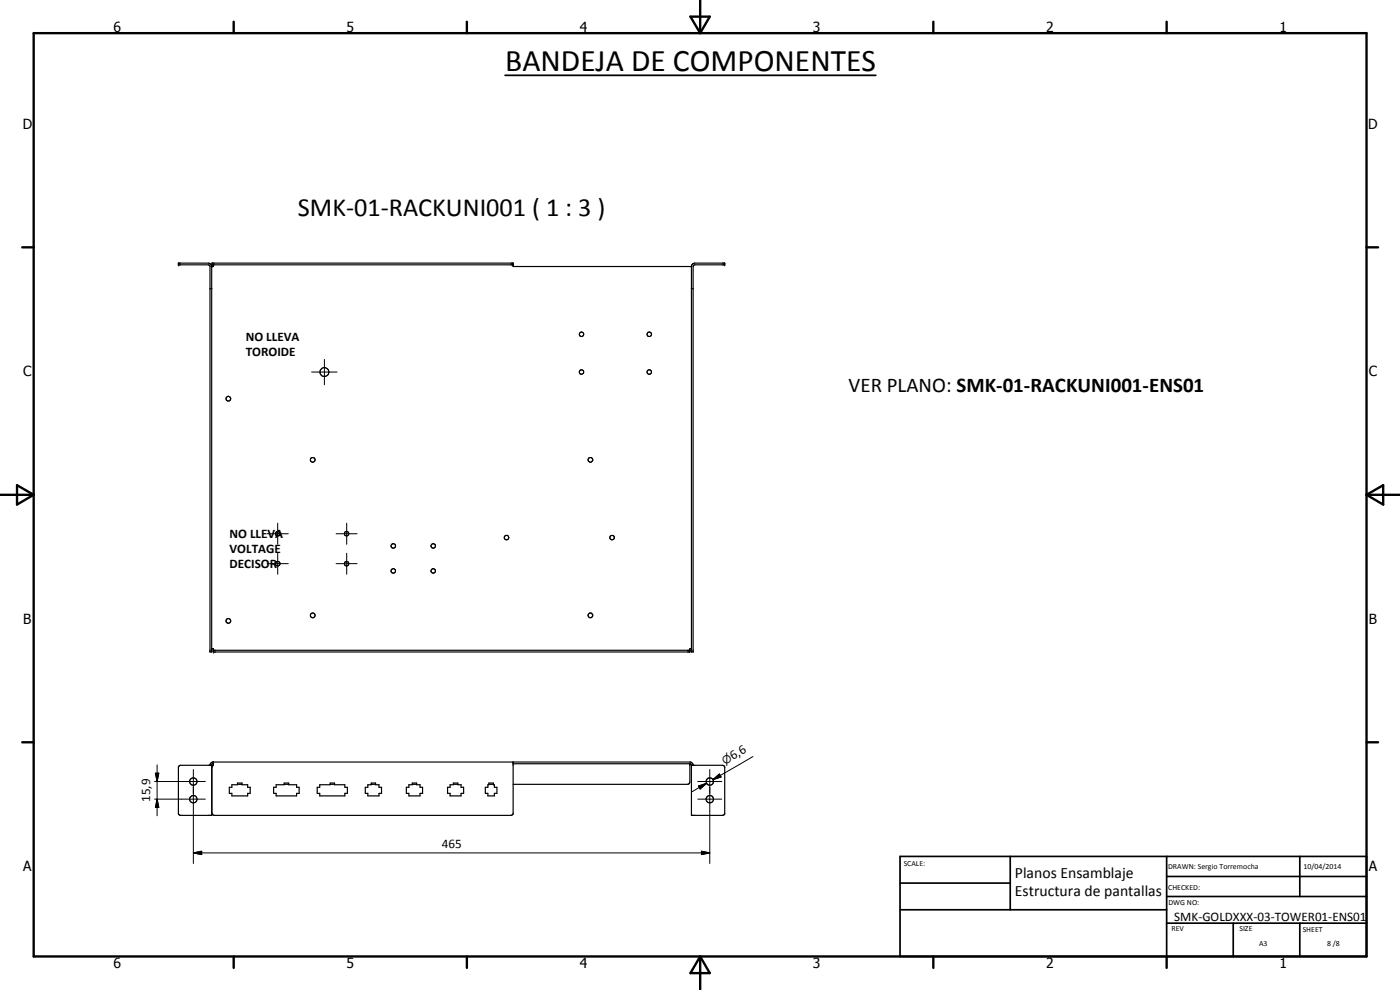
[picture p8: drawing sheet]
<svg xmlns="http://www.w3.org/2000/svg" width="420mm" height="297mm" viewBox="0 0 420 297" stroke-linecap="round" stroke-linejoin="round" font-family="sans-serif">
<g fill="none" stroke="#000" stroke-width=".35">
<path d="M53.5 79h9l.8 .3 .2 .7v115.6h-.5v-115.8l-.5-.3h-9zM64 79.5v.5h-.5M154 79.5h-90.4v-.5h90.4v1h53.5M207.7 79.3l.8-.3h9v.5h-9l-.5 .5v115.6h-.5v-115.6zM63 86.6h.5M207.5 86.6h.5M63.5 194.6h.5v1h143v-1h.5M64 195.1h143M63 229.6l.2-.6 .6-.4h143.5l.5 .4 .2 .6M64 229.2l-.5 .3v15.1h-9.3l-.5-.2-.2-.3v-14l.2-.3 .5-.2h9.3M64 228.6v1l-.4 .7v13.7l.1 .3 .6 .3h89.1l.6-.5v-15.5M69.6 235.5h1.7v-.6h1.3v.6h1.7v.7h.8v1.8h-.8v.8h-4.7v-.8h-.8v-1.8h.8z"/>
<path d="M71.3 235.3h1.3M82.9 235.5h2.4v-.6h1.3v.6h2.4v.7h.8v1.8h-.8v.8h-6.1v-.8h-.8v-1.8h.8zM85.3 235.3h1.3M96 235.5h3.1v-.6h1.3v.6h3.1v.7h.8v1.8h-.8v.8h-7.5v-.8h-.8v-1.8h.8zM99.1 235.3h1.3M109.6 236.2h.8v-.7h1v-.6h1.3v.6h1v.7h.8v1.8h-.8v.8h-3.3v-.8h-.8zM111.4 235.3h1.3M122.7 235.5h1v-.6h1.3v.6h1.1v.7h.7v1.8h-.7v.8h-3.4v-.8h-.7v-1.8h.7zM123.7 235.3h1.3M135.1 235.5h.9v-.6h1.4v.6h1v.7h.7v1.8h-.7v.8h-3.3v-.8h-.8v-1.8h.8zM136 235.3h1.4M146.7 234.9h1.4v.6h.3v.7h.7v1.8h-.7v.8h-2v-.8h-.7v-1.8h.7v-.7h.3z"/>
<path d="M146.7 235.3h1.4M154 229.2h53.2l.3 .4M207 229.2v5.4l-.2 .5-.5 .2h-52.3M207.5 229.6h9.4l.6 .4v14.1l-.3 .4-9.7 .1z"/>
<circle cx="68.5" cy="119.6" r=".7"/>
<circle cx="97.3" cy="111.6" r="1.33"/>
<circle cx="174.5" cy="100.3" r=".65"/>
<circle cx="174.5" cy="111.6" r=".66"/>
<circle cx="194.9" cy="100.3" r=".67"/>
<circle cx="194.9" cy="111.6" r=".67"/>
<circle cx="93.8" cy="138" r=".71"/>
<circle cx="177.2" cy="138" r=".69"/>
<circle cx="83.4" cy="160.1" r=".66"/>
<circle cx="83.4" cy="169.1" r=".68"/>
<circle cx="104" cy="169.1" r=".68"/>
<circle cx="104" cy="160.1" r=".65"/>
<circle cx="118" cy="171.3" r=".67"/>
<circle cx="118" cy="163.8" r=".68"/>
<circle cx="130" cy="163.8" r=".68"/>
<circle cx="130" cy="171.3" r=".68"/>
<circle cx="152" cy="161.3" r=".67"/>
<circle cx="183.7" cy="161.3" r=".68"/>
<circle cx="68.5" cy="186.3" r=".7"/>
<circle cx="93.8" cy="184.6" r=".71"/>
<circle cx="177.2" cy="184.7" r=".71"/>
<circle cx="58" cy="239.8" r="1.1"/>
<circle cx="58" cy="234.5" r="1.1"/>
<circle cx="213" cy="239.8" r="1.11"/>
<circle cx="213" cy="234.5" r="1.1"/>
</g>
<g fill="#000">
<circle cx="53.5" cy="79.5" r=".18"/>
<circle cx="53.5" cy="79" r=".18"/>
<circle cx="63.5" cy="80" r=".18"/>
<circle cx="154" cy="79.5" r=".18"/>
<circle cx="154" cy="79" r=".18"/>
<circle cx="217.5" cy="79.5" r=".18"/>
<circle cx="217.5" cy="79" r=".18"/>
<circle cx="63.5" cy="194.6" r=".18"/>
<circle cx="64" cy="195.6" r=".18"/>
<circle cx="64" cy="195.1" r=".18"/>
<circle cx="207" cy="195.1" r=".18"/>
<circle cx="64" cy="228.6" r=".18"/>
<circle cx="154" cy="228.6" r=".18"/>
<circle cx="207" cy="229.2" r=".18"/>
</g>
<g fill="none" stroke="#000" stroke-width=".71">
<path d="M10.1 9.9h400v277.1h-400zM70.1 6.5v3.4M140.1 6.5v3.4M207.2 5h5.8l-2.9 4.9zM210.1 0v9.9M280.1 6.5v3.4M350.1 6.5v3.4M6.7 74.2h3.4M410.1 74.2h3.5M.1 148.5h10M5.1 145.6l5 2.9-5 2.9zM410.1 148.5h10"/>
<path d="M410.1 148.5l5-2.9v5.8zM6.7 222.7h3.4M410.1 222.7h3.5M70.1 287v3.4M140.1 287v3.4M210.1 287v10M210.1 287l2.9 5h-5.8zM280.1 287v3.4M350.1 287v3.4"/>
</g>
<path d="M270.1 257h140v30h-140zM303.2 257v16M350.1 257v30M390.1 257v12M270.1 265h33.1M270.1 273h80M350.1 277h60M350.1 269h60M350.1 263h60M370.1 277v10M390.1 277v10" fill="none" stroke="#000" stroke-width=".51"/>
<path d="M151.6 22.6h111.2" fill="none" stroke="#000" stroke-width=".53"/>
<g fill="none" stroke="#000" stroke-width=".3">
<path d="M93.5 111.6h7.7M97.4 107.8v7.6M83.3 157v6.3M104 157v6.3M80.2 160.1h6.3M80.2 169.1h6.3M83.3 166v6.3M100.9 160.1h6.3M100.9 169.1h6.3M104 166v6.3M46.4 234.5h15.2M46.4 239.8h15.2"/>
<path d="M46.6 232h1.1l-.6 2.5zM47.1 239.8l.6 2.5h-1.1zM47.1 229.5v15.3M58 230.9v28.2M209.4 234.5h7.2M209.4 239.8h7.2M209.6 235.8l2.4-.8-1.9 1.7zM212 235l-4.3 2.5M213 230.9v28.2M213.9 233.9l2-1.7 .5 .9zM216.1 232.7l-2.2 1.2M226 227l-12.1 6.9"/>
<path d="M58 255.9l2.5-.5v1zM58 255.9h155M210.5 255.4l2.5 .5-2.5 .5z"/>
</g>
<path d="M46.6 232h1.1l-.6 2.5zM209.6 235.8l2.4-.8-1.9 1.7zM213.9 233.9l2-1.7 .5 .9zM47.1 239.8l.6 2.5h-1.1zM58 255.9l2.5-.5v1zM210.5 255.4l2.5 .5-2.5 .5z" fill="#000"/>
<text font-size="9.4" x="151.6" y="21.3">BANDEJA DE COMPONENTES</text>
<text font-size="7.9" x="89.4" y="64.7">SMK-01-RACKUNI001 ( 1 : 3 )</text>
<text font-size="6.3" x="254.6" y="117.6">VER PLANO: SMK-01-RACKUNI001-ENS01</text>
<g font-size="4.7">
<text x="304.6" y="263.5">Planos Ensamblaje</text>
<text x="304.6" y="268.9">Estructura de pantallas</text>
</g>
<g font-size="4.2">
<text x="34" y="9.6">6</text>
<text x="104" y="9.6">5</text>
<text x="174" y="9.6">4</text>
<text x="244" y="9.6">3</text>
<text x="314" y="9.6">2</text>
<text x="384" y="9.6">1</text>
<text x="6.8" y="38.7">D</text>
<text x="410.6" y="38.7">D</text>
<text x="7" y="112.9">C</text>
<text x="410.8" y="112.9">C</text>
<text x="7" y="187.1">B</text>
<text x="410.8" y="187.1">B</text>
<text x="7" y="261.4">A</text>
<text x="410.8" y="261.4">A</text>
<text x="34" y="290.4">6</text>
<text x="104" y="290.4">5</text>
<text x="174" y="290.4">4</text>
<text x="244" y="290.4">3</text>
<text x="314" y="290.4">2</text>
<text x="384" y="290.4">1</text>
</g>
<g font-size="3.9">
<text x="73.8" y="102.4">NO LLEVA</text>
<text x="73.8" y="106.9">TOROIDE</text>
<text x="68.9" y="161.3">NO LLEVA</text>
<text x="68.9" y="165.8">VOLTAGE</text>
<text x="68.9" y="170.3">DECISOR</text>
<text x="219.9" y="228" transform="rotate(-30 219.9 228)">6,6</text>
<text x="45.1" y="240.6" transform="rotate(-90 45.1 240.6)">15,9</text>
<text x="132.6" y="254.3">465</text>
<text x="352.4" y="276.3">SMK-GOLDXXX-03-TOWER01-ENS01</text>
</g>
<text font-size="3.3" x="217.5" y="229.4" transform="rotate(-30 217.5 229.4)">n</text>
<g font-size="2.4">
<text x="271.2" y="259.7">SCALE:</text>
<text x="350.6" y="260.8">DRAWN: Sergio Torremocha</text>
<text x="391.2" y="260.6">10/04/2014</text>
<text x="350.6" y="267">CHECKED:</text>
<text x="350.6" y="271.4">DWG NO:</text>
<text x="351.6" y="279.3">REV</text>
<text x="372" y="279.4">SIZE</text>
<text x="391" y="279.6">SHEET</text>
<text x="377.9" y="283.8">A3</text>
<text x="398.3" y="283.8">8 /8</text>
</g>
</svg>
